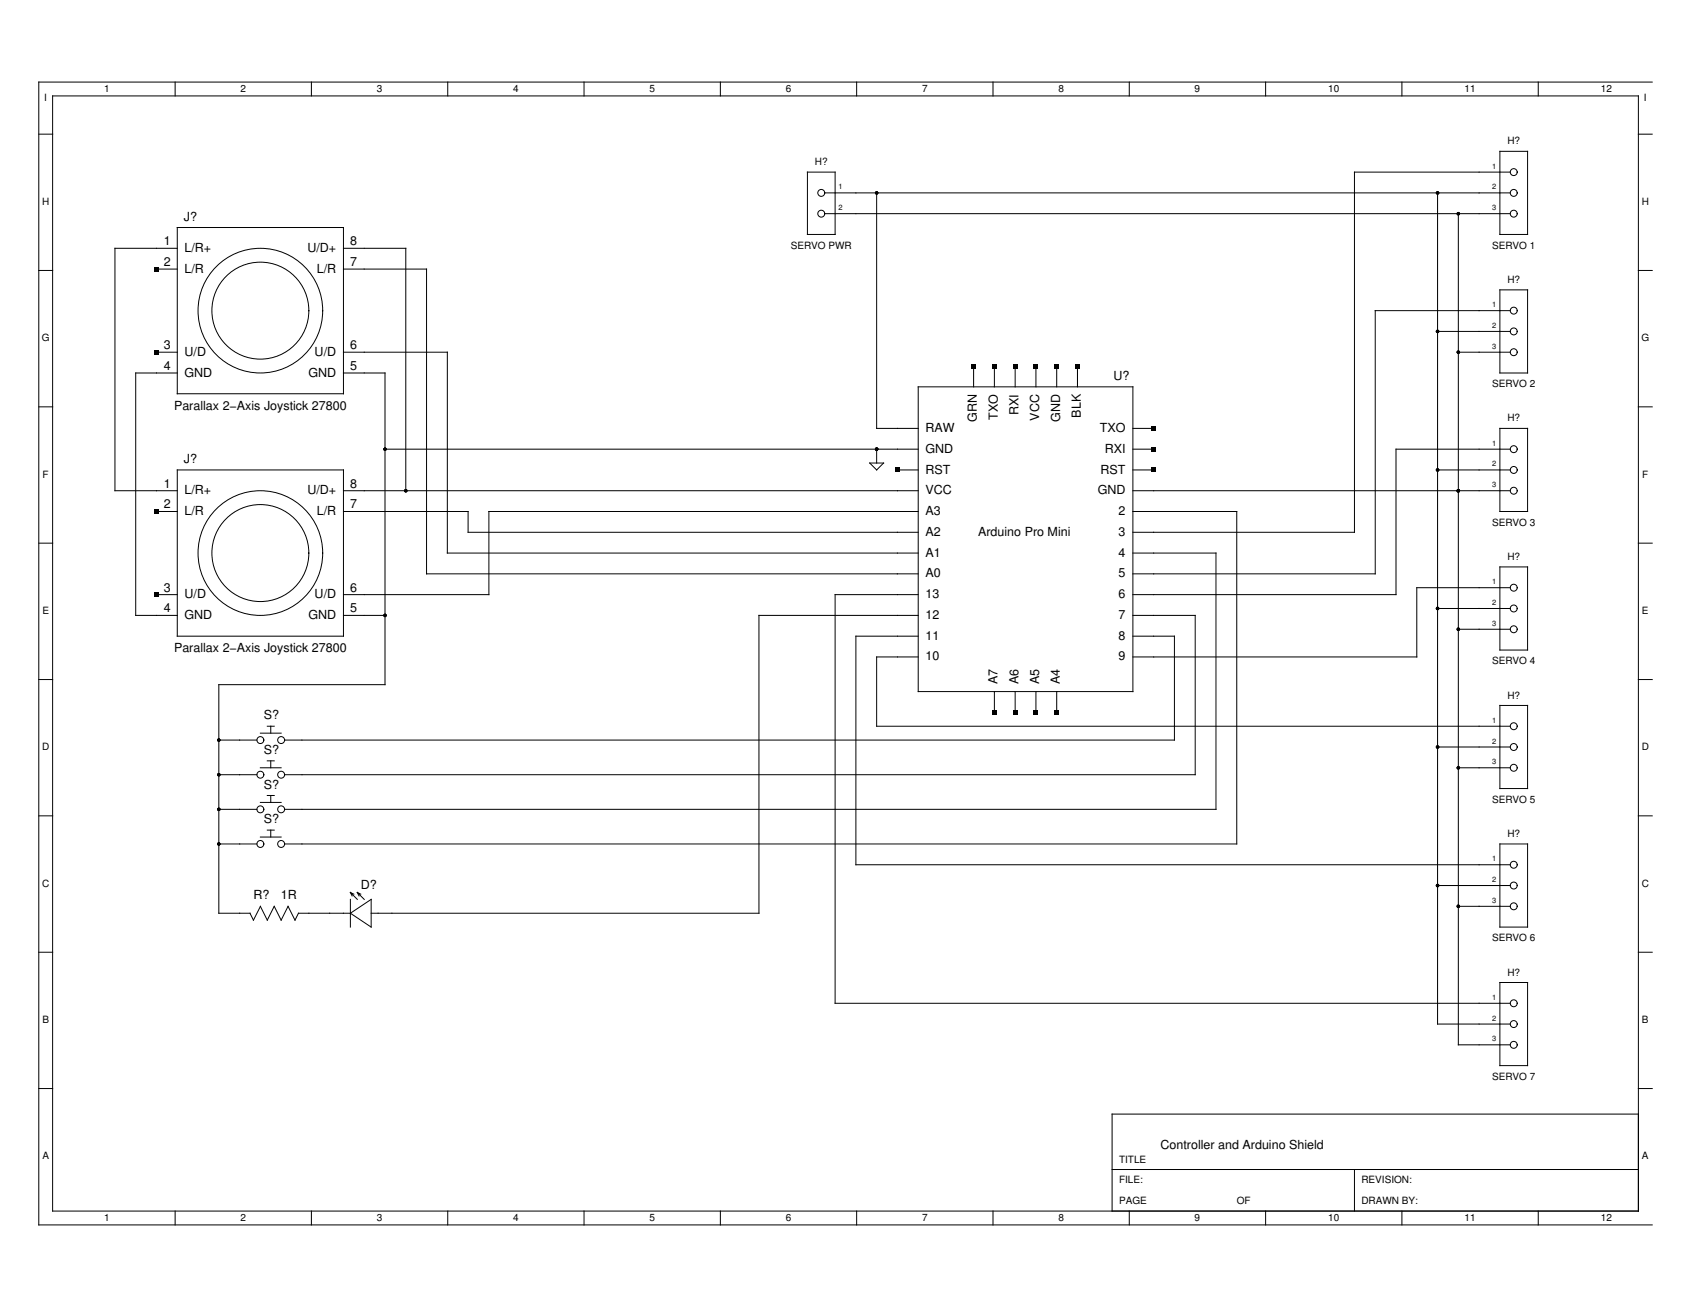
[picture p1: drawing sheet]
<svg xmlns="http://www.w3.org/2000/svg" width="279mm" height="216mm" viewBox="0 0 279 216" stroke-linecap="round" stroke-linejoin="round" font-family="sans-serif">
<g fill="none" stroke="#000" stroke-width=".17">
<path d="M8.7 15.8h262v184.3h-262zM28.9 13.6v2.2M51.5 13.6v2.2M74 13.6v2.2M96.5 13.6v2.2M119 13.6v2.2M141.5 13.6v2.2M164.1 13.6v2.2M186.6 13.6v2.2M209.1 13.6v2.2M231.6 13.6v2.2M254.2 13.6v2.2"/>
<path d="M273 13.6h-266.6v188.7h266.6M6.4 22.2h2.3M29.3 37.6h27.4v27.4h-27.4zM133.4 28.4h4.6v10.3h-4.6zM136.3 31.9h113.2M136.3 35.3h113.2M144.8 31.9v38.9h6.9M237.5 31.9v137.3h12M241 35.3v137.3h8.5M247.8 25h4.6v13.7h-4.6zM249.5 28.4h-25.7v59.5h-36.6M270.7 22.2h2.3"/>
<path d="M6.4 44.7h2.3M25.9 58.2h3.4M25.9 44.4h3.4M29.3 41h-10.3v40.1h10.3M56.7 58.2h17.2v33.2h77.8M56.7 44.4h13.8v50.4h81.2M56.7 41h10.3v40.1M237.5 54.7h12M241 58.2h8.5M247.8 47.9h4.6v13.7h-4.6zM249.5 51.3h-22.3v43.5h-40M270.7 44.7h2.3"/>
<path d="M6.4 67.2h2.3M29.3 77.6h27.4v27.5h-27.4zM29.3 61.6h-6.9v40.1h6.9M56.7 61.6h6.9v51.5h-27.4v37.8h5.1l.6 1.1 1.1-2.3M63.6 74.2h88.1M143.7 76.5h2.3l-1.2 1.1zM144.8 74.2v2.3M148.3 77.6h3.4M151.7 63.9h35.5v50.3h-35.5zM160.9 60.5v3.4M164.3 60.5v3.4M167.7 60.5v3.4"/>
<path d="M171.2 60.5v3.4M174.6 60.5v3.4M178 60.5v3.4M187.2 77.6h3.4M187.2 74.2h3.4M187.2 70.8h3.4M237.5 77.6h12M247.8 70.8h4.6v13.7h-4.6zM249.5 74.2h-18.8v24h-43.5M270.7 67.2h2.3M6.4 89.7h2.3M25.9 84.5h3.4"/>
<path d="M25.9 98.2h3.4M56.7 84.5h20.6v3.4h74.4M56.7 81.1h95M151.7 84.5h-70.9v13.7h-24.1M151.7 98.2h-13.7v67.5h111.5M187.2 84.5h17.1v54.9h-157.3M187.2 81.1h62.3M187.2 91.4h13.7v42.3h-153.9M247.8 93.6h4.6v13.8h-4.6zM249.5 97.1h-15.4v11.4h-46.9M270.7 89.7h2.3M6.4 112.3h2.3"/>
<path d="M44.2 120h1.1M44.7 120v1.1M56.7 101.7h6.9M151.7 108.5h-6.9v11.5h104.7M151.7 105.1h-10.3v37.7h108.1M151.7 101.7h-26.3v49.2h-64.1M164.3 114.2v3.5M167.7 114.2v3.5M171.2 114.2v3.5M174.6 114.2v3.5M187.2 105.1h6.8v17.2h-147M187.2 101.7h10.3v26.3h-150.5"/>
<path d="M237.5 100.5h12M241 103.9h8.5M247.8 116.5h4.6v13.8h-4.6zM270.7 112.3h2.3M6.4 134.8h2.3M36.2 139.4h6.2M36.2 122.3h6.2M36.2 133.7h6.2M36.2 128h6.2M43 126.8h3.5M43 121.1h3.5M43 132.5h3.5"/>
<path d="M43 138.3h3.5M44.2 131.4h1.1M44.2 137.1h1.1M44.2 125.7h1.1M44.7 125.7v1.1M44.7 131.4v1.1M44.7 137.1v1.2M237.5 123.4h12M241 126.8h8.5M247.8 139.4h4.6v13.7h-4.6zM270.7 134.8h2.3M6.4 157.3h2.3"/>
<path d="M43 149.7l1.2 2.3 1.1-2.3 1.2 2.3 1.1-2.3 1.1 2.3 .6-1.1h8.6M57.9 150.9l3.4-2.3v4.5zM57.9 148.6v4.5M57.9 147.4l1.1 1.2M57.9 147.4l.3 .6M57.9 147.4l.6 .3M59 147.4l1.2 1.2M59 147.4l.3 .6M59 147.4l.6 .3M237.5 146.3h12M241 149.7h8.5M270.7 157.3h2.3"/>
<path d="M6.4 179.8h2.3M247.8 162.3h4.6v13.7h-4.6zM270.7 179.8h2.3M183.8 193.2h86.9M223.8 193.2v6.9M270.7 184h-86.9v16.1M28.9 200.1v2.2M51.5 200.1v2.2M74 200.1v2.2M96.5 200.1v2.2M119 200.1v2.2M141.5 200.1v2.2"/>
<path d="M164.1 200.1v2.2M186.6 200.1v2.2M209.1 200.1v2.2M231.6 200.1v2.2M254.2 200.1v2.2"/>
<circle cx="135.7" cy="35.3" r=".57"/>
<circle cx="135.7" cy="31.9" r=".57"/>
<circle cx="250.1" cy="35.3" r=".57"/>
<circle cx="250.1" cy="31.9" r=".57"/>
<circle cx="250.1" cy="28.4" r=".57"/>
<circle cx="43" cy="51.3" r="8"/>
<circle cx="43" cy="51.3" r="10.3"/>
<circle cx="250.1" cy="51.3" r=".57"/>
<circle cx="250.1" cy="54.7" r=".57"/>
<circle cx="250.1" cy="58.2" r=".57"/>
<circle cx="250.1" cy="74.2" r=".57"/>
<circle cx="250.1" cy="77.6" r=".57"/>
<circle cx="43" cy="91.4" r="8"/>
<circle cx="43" cy="91.4" r="10.3"/>
<circle cx="250.1" cy="97.1" r=".57"/>
<circle cx="250.1" cy="81.1" r=".57"/>
<circle cx="250.1" cy="103.9" r=".57"/>
<circle cx="250.1" cy="100.5" r=".57"/>
<circle cx="250.1" cy="120" r=".57"/>
<circle cx="43" cy="139.4" r=".57"/>
<circle cx="43" cy="122.3" r=".57"/>
<circle cx="43" cy="133.7" r=".57"/>
<circle cx="43" cy="128" r=".57"/>
<circle cx="46.5" cy="139.4" r=".57"/>
<circle cx="46.5" cy="122.3" r=".57"/>
<circle cx="46.5" cy="133.7" r=".57"/>
<circle cx="46.5" cy="128" r=".57"/>
<circle cx="250.1" cy="126.8" r=".57"/>
<circle cx="250.1" cy="123.4" r=".57"/>
<circle cx="250.1" cy="142.8" r=".57"/>
<circle cx="250.1" cy="146.3" r=".57"/>
<circle cx="250.1" cy="149.7" r=".57"/>
<circle cx="250.1" cy="172.6" r=".57"/>
<circle cx="250.1" cy="169.2" r=".57"/>
<circle cx="250.1" cy="165.7" r=".57"/>
</g>
<g fill="#000">
<path d="M25.5 44.1h.7v.7h-.7zM25.5 57.8h.7v.7h-.7zM147.9 77.3h.7v.7h-.7zM160.5 60.1h.7v.7h-.7zM164 60.1h.6v.7h-.6zM167.4 60.1h.7v.7h-.7zM170.8 60.1h.7v.7h-.7zM174.3 60.1h.6v.7h-.6zM177.7 60.1h.7v.7h-.7zM190.3 73.9h.7v.6h-.7zM190.3 77.3h.7v.7h-.7zM190.3 70.4h.7v.7h-.7z"/>
<path d="M25.5 84.2h.7v.6h-.7zM25.5 97.9h.7v.7h-.7zM164 117.3h.6v.7h-.6zM167.4 117.3h.7v.7h-.7zM170.8 117.3h.7v.7h-.7zM174.3 117.3h.6v.7h-.6z"/>
<circle cx="144.8" cy="31.9" r=".29"/>
<circle cx="237.5" cy="31.9" r=".29"/>
<circle cx="241" cy="35.3" r=".29"/>
<circle cx="237.5" cy="54.7" r=".29"/>
<circle cx="241" cy="58.2" r=".29"/>
<circle cx="63.6" cy="74.2" r=".29"/>
<circle cx="144.8" cy="74.2" r=".29"/>
<circle cx="237.5" cy="77.6" r=".29"/>
<circle cx="67" cy="81.1" r=".29"/>
<circle cx="241" cy="81.1" r=".29"/>
<circle cx="63.6" cy="101.7" r=".29"/>
<circle cx="237.5" cy="100.5" r=".29"/>
<circle cx="241" cy="103.9" r=".29"/>
<circle cx="36.2" cy="122.3" r=".29"/>
<circle cx="36.2" cy="133.7" r=".29"/>
<circle cx="36.2" cy="139.4" r=".29"/>
<circle cx="36.2" cy="128" r=".29"/>
<circle cx="237.5" cy="123.4" r=".29"/>
<circle cx="241" cy="126.8" r=".29"/>
<circle cx="237.5" cy="146.3" r=".29"/>
<circle cx="241" cy="149.7" r=".29"/>
</g>
<g font-size="2.1">
<text x="27.1" y="40.5">1</text>
<text x="30.4" y="36.5">J?</text>
<text x="30.5" y="41.6">L/R+</text>
<text x="50.8" y="41.6">U/D+</text>
<text x="57.8" y="40.5">8</text>
<text x="27.1" y="43.9">2</text>
<text x="30.5" y="45">L/R</text>
<text x="52.3" y="45">L/R</text>
<text x="57.8" y="43.9">7</text>
<text x="27.1" y="57.7">3</text>
<text x="30.5" y="58.8">U/D</text>
<text x="52" y="58.8">U/D</text>
<text x="57.8" y="57.7">6</text>
<text x="27.1" y="61.1">4</text>
<text x="30.5" y="62.2">GND</text>
<text x="51" y="62.2">GND</text>
<text x="57.8" y="61.1">5</text>
<text x="184" y="62.8">U?</text>
<text x="28.8" y="67.7">Parallax 2−Axis Joystick 27800</text>
<text x="152.9" y="71.4">RAW</text>
<text x="161.4" y="69.7" transform="rotate(-90 161.4 69.7)">GRN</text>
<text x="164.8" y="69.3" transform="rotate(-90 164.8 69.3)">TXO</text>
<text x="168.3" y="68.5" transform="rotate(-90 168.3 68.5)">RXI</text>
<text x="171.7" y="69.5" transform="rotate(-90 171.7 69.5)">VCC</text>
<text x="175.1" y="69.7" transform="rotate(-90 175.1 69.7)">GND</text>
<text x="178.6" y="69" transform="rotate(-90 178.6 69)">BLK</text>
<text x="181.7" y="71.4">TXO</text>
<text x="30.4" y="76.5">J?</text>
<text x="152.9" y="74.8">GND</text>
<text x="182.5" y="74.8">RXI</text>
<text x="27.1" y="80.5">1</text>
<text x="27.1" y="84">2</text>
<text x="30.5" y="81.7">L/R+</text>
<text x="50.8" y="81.7">U/D+</text>
<text x="57.8" y="84">7</text>
<text x="57.8" y="80.5">8</text>
<text x="152.9" y="81.7">VCC</text>
<text x="152.9" y="78.2">RST</text>
<text x="181.4" y="81.7">GND</text>
<text x="181.8" y="78.2">RST</text>
<text x="30.5" y="85.1">L/R</text>
<text x="52.3" y="85.1">L/R</text>
<text x="152.9" y="88.5">A2</text>
<text x="152.9" y="85.1">A3</text>
<text x="161.6" y="88.5">Arduino Pro Mini</text>
<text x="184.8" y="85.1">2</text>
<text x="184.8" y="88.5">3</text>
<text x="152.9" y="95.4">A0</text>
<text x="152.9" y="92">A1</text>
<text x="184.8" y="95.4">5</text>
<text x="184.8" y="91.9">4</text>
<text x="27.1" y="97.7">3</text>
<text x="27.1" y="101.1">4</text>
<text x="30.5" y="98.8">U/D</text>
<text x="52" y="98.8">U/D</text>
<text x="57.8" y="97.7">6</text>
<text x="57.8" y="101.1">5</text>
<text x="152.9" y="98.8">13</text>
<text x="184.8" y="98.8">6</text>
<text x="28.8" y="107.7">Parallax 2−Axis Joystick 27800</text>
<text x="30.5" y="102.3">GND</text>
<text x="51" y="102.3">GND</text>
<text x="152.9" y="105.7">11</text>
<text x="152.9" y="102.2">12</text>
<text x="184.8" y="102.2">7</text>
<text x="184.8" y="105.7">8</text>
<text x="152.9" y="109.1">10</text>
<text x="164.8" y="113" transform="rotate(-90 164.8 113)">A7</text>
<text x="168.3" y="113" transform="rotate(-90 168.3 113)">A6</text>
<text x="171.7" y="113" transform="rotate(-90 171.7 113)">A5</text>
<text x="175.1" y="113" transform="rotate(-90 175.1 113)">A4</text>
<text x="184.8" y="109.1">9</text>
<text x="43.6" y="118.8">S?</text>
<text x="43.6" y="124.5">S?</text>
<text x="43.6" y="130.3">S?</text>
<text x="43.6" y="136">S?</text>
<text x="41.9" y="148.6">R?</text>
<text x="46.4" y="148.6">1R</text>
<text x="59.6" y="146.9">D?</text>
<text x="191.8" y="189.8">Controller and Arduino Shield</text>
</g>
<g font-size="1.7">
<text x="7.3" y="16.7">I</text>
<text x="17.2" y="15.1">1</text>
<text x="39.7" y="15.1">2</text>
<text x="62.3" y="15.1">3</text>
<text x="84.8" y="15.1">4</text>
<text x="107.3" y="15.1">5</text>
<text x="129.8" y="15.1">6</text>
<text x="152.3" y="15.1">7</text>
<text x="174.9" y="15.1">8</text>
<text x="197.4" y="15.1">9</text>
<text x="219.5" y="15.1">10</text>
<text x="242" y="15.1">11</text>
<text x="264.5" y="15.1">12</text>
<text x="271.6" y="16.7">I</text>
<text x="249.1" y="23.9">H?</text>
<text x="134.6" y="27.3">H?</text>
<text x="7" y="33.9">H</text>
<text x="271.3" y="33.9">H</text>
<text x="130.6" y="41.1">SERVO PWR</text>
<text x="246.5" y="41.1">SERVO 1</text>
<text x="249.1" y="46.7">H?</text>
<text x="6.9" y="56.4">G</text>
<text x="271.2" y="56.4">G</text>
<text x="246.5" y="64">SERVO 2</text>
<text x="249.1" y="69.6">H?</text>
<text x="7" y="78.9">F</text>
<text x="271.3" y="78.9">F</text>
<text x="246.5" y="86.9">SERVO 3</text>
<text x="249.1" y="92.5">H?</text>
<text x="7" y="101.4">E</text>
<text x="271.3" y="101.4">E</text>
<text x="246.5" y="109.7">SERVO 4</text>
<text x="249.1" y="115.4">H?</text>
<text x="7" y="123.9">D</text>
<text x="271.3" y="123.9">D</text>
<text x="246.5" y="132.6">SERVO 5</text>
<text x="249.1" y="138.3">H?</text>
<text x="7" y="146.5">C</text>
<text x="271.3" y="146.5">C</text>
<text x="246.5" y="155.5">SERVO 6</text>
<text x="249.1" y="161.2">H?</text>
<text x="7" y="169">B</text>
<text x="271.3" y="169">B</text>
<text x="246.5" y="178.4">SERVO 7</text>
<text x="7" y="191.5">A</text>
<text x="271.3" y="191.5">A</text>
<text x="184.9" y="195.5">FILE:</text>
<text x="184.9" y="192">TITLE</text>
<text x="224.9" y="195.5">REVISION:</text>
<text x="17.2" y="201.6">1</text>
<text x="39.7" y="201.6">2</text>
<text x="62.3" y="201.6">3</text>
<text x="84.8" y="201.6">4</text>
<text x="107.3" y="201.6">5</text>
<text x="129.8" y="201.6">6</text>
<text x="152.3" y="201.6">7</text>
<text x="174.9" y="201.6">8</text>
<text x="184.9" y="198.9">PAGE</text>
<text x="197.4" y="201.6">9</text>
<text x="204.3" y="198.9">OF</text>
<text x="219.5" y="201.6">10</text>
<text x="224.9" y="198.9">DRAWN BY:</text>
<text x="242" y="201.6">11</text>
<text x="264.5" y="201.6">12</text>
</g>
<g font-size="1.2">
<text x="246.6" y="27.9">1</text>
<text x="138.6" y="34.7">2</text>
<text x="138.6" y="31.3">1</text>
<text x="246.6" y="31.3">2</text>
<text x="246.6" y="34.7">3</text>
<text x="246.6" y="50.7">1</text>
<text x="246.6" y="54.2">2</text>
<text x="246.6" y="57.6">3</text>
<text x="246.6" y="77.1">2</text>
<text x="246.6" y="73.6">1</text>
<text x="246.6" y="80.5">3</text>
<text x="246.6" y="99.9">2</text>
<text x="246.6" y="96.5">1</text>
<text x="246.6" y="103.4">3</text>
<text x="246.6" y="119.4">1</text>
<text x="246.6" y="122.8">2</text>
<text x="246.6" y="126.3">3</text>
<text x="246.6" y="142.3">1</text>
<text x="246.6" y="145.7">2</text>
<text x="246.6" y="149.1">3</text>
<text x="246.6" y="165.2">1</text>
<text x="246.6" y="168.6">2</text>
<text x="246.6" y="172">3</text>
</g>
</svg>
